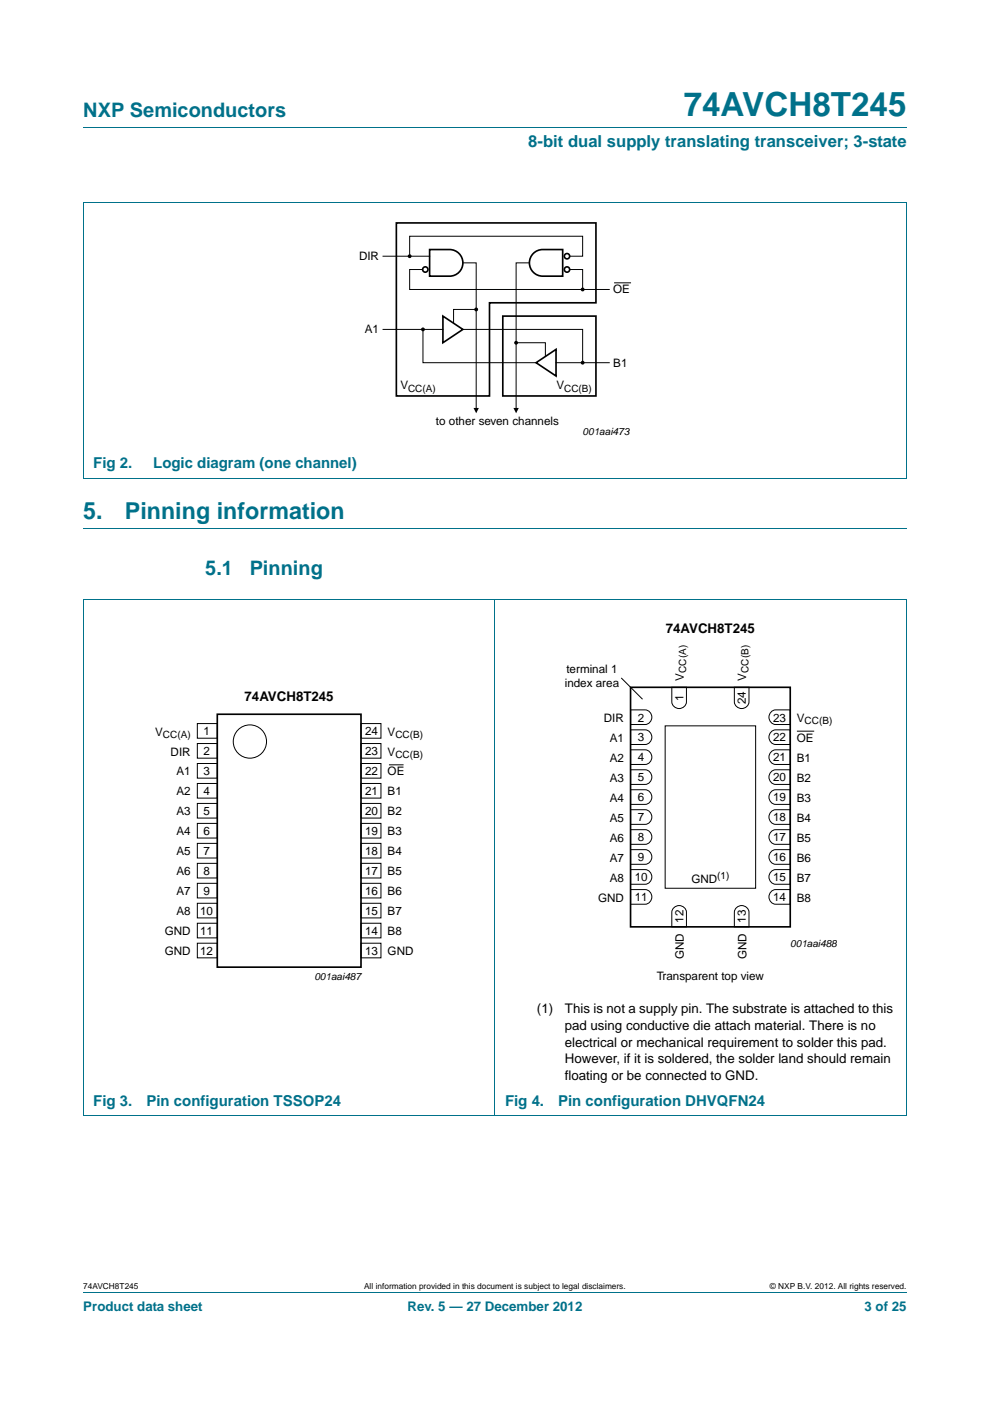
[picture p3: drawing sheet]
<svg xmlns="http://www.w3.org/2000/svg" width="210mm" height="297mm" viewBox="0 0 210 297" stroke-linecap="round" stroke-linejoin="round" font-family="sans-serif">
<path d="M17.7 27h174.6M17.6 42.9h174.7M17.7 42.9v58.5M192.3 42.9v58.5M17.6 101.4h174.7M17.7 112h174.6M105 127.1v109.5M17.6 236.6h174.7M17.7 236.5v-109.3h174.6v109.3M17.7 273.9h174.6" fill="none" stroke="#00718a" stroke-width=".21"/>
<path d="M100.4 86.5h1.2l-.6 1.1zM108.9 86.5h1.1l-.5 1.1z" fill="#000"/>
<g fill="none" stroke="#000" stroke-width=".21">
<path d="M81.2 54.3h9.9M86.9 54.3v-4.2h36.7v4.2h-2.8M89.6 57.1h-2.7v4.3h42.3M98.2 55.7h2.8v31.1M112.3 55.7h-2.8v31.1M120.8 57.1h2.8v4.3M130.4 60h3.3M81.2 69.8h12.7M89.7 69.8v7.1h24M98.2 69.8h25.4v7.1M101 65.6h-4.8v2.8M109.5 72.7h6.2v2.8"/>
<path d="M117.9 76.9h11.3M41.9 153.4h4.2v3.1h-4.2zM41.9 157.6h4.2v3.1h-4.2zM76.6 153.4h4.2v3.1h-4.2zM76.6 157.6h4.2v3.1h-4.2zM131.8 143.7l4.5 4.5M133.7 159h3.1a1.56 1.56 0 0 1 1.5 1.5 1.56 1.56 0 0 1-1.5 1.6h-3.1zM133.7 154.7h3.1a1.56 1.56 0 0 1 1.5 1.6 1.56 1.56 0 0 1-1.5 1.5h-3.1zM133.7 150.5h3.1a1.56 1.56 0 0 1 1.5 1.6 1.56 1.56 0 0 1-1.5 1.5h-3.1zM141.1 153.9h19.2v34.4h-19.2zM142.5 145.7h3.1v3.1a1.56 1.56 0 0 1-1.6 1.4 1.56 1.56 0 0 1-1.5-1.4zM155.8 145.7h3.1v3.1a1.56 1.56 0 0 1-1.6 1.4 1.56 1.56 0 0 1-1.5-1.4z"/>
<path d="M163.7 159.3l.8-.3h3.1v3.1h-3.1a1.57 1.57 0 0 1-1.3-1.1 1.57 1.57 0 0 1 .5-1.7zM163.7 155.1l.8-.4h3.1v3.1h-3.1a1.57 1.57 0 0 1-1.3-1.1 1.57 1.57 0 0 1 .5-1.6zM163.7 150.8l.8-.3h3.1v3.1h-3.1a1.57 1.57 0 0 1-1.3-1.1 1.57 1.57 0 0 1 .5-1.7zM169 155h3.7M41.9 161.9h4.2v3.1h-4.2zM41.9 166.1h4.2v3.1h-4.2zM41.9 170.3h4.2v3.1h-4.2zM41.9 174.6h4.2v3.1h-4.2zM41.9 178.8h4.2v3.1h-4.2zM76.6 178.8h4.2v3.1h-4.2zM76.6 170.3h4.2v3.1h-4.2zM76.6 174.6h4.2v3.1h-4.2z"/>
<path d="M76.6 161.9h4.2v3.1h-4.2zM76.6 166.1h4.2v3.1h-4.2zM82.5 162.2h3.1M133.7 175.9h3.1a1.56 1.56 0 0 1 1.5 1.6 1.56 1.56 0 0 1-1.5 1.5h-3.1zM133.7 171.7h3.1a1.56 1.56 0 0 1 1.5 1.5 1.56 1.56 0 0 1-1.5 1.6h-3.1zM133.7 167.4h3.1a1.56 1.56 0 0 1 1.5 1.6 1.56 1.56 0 0 1-1.5 1.5h-3.1zM133.7 163.2h3.1a1.56 1.56 0 0 1 1.5 1.6 1.56 1.56 0 0 1-1.5 1.5h-3.1zM163.7 176.2l.8-.3h3.1v3.1h-3.1a1.57 1.57 0 0 1-1.3-1.1 1.57 1.57 0 0 1 .5-1.7zM163.7 172l.8-.3h3.1v3.1h-3.1a1.57 1.57 0 0 1-1.3-1.1 1.57 1.57 0 0 1 .5-1.7zM163.7 167.8l.8-.4h3.1v3.1h-3.1a1.57 1.57 0 0 1-1.3-1.1 1.57 1.57 0 0 1 .5-1.6zM163.7 163.5l.8-.3h3.1v3.1h-3.1a1.57 1.57 0 0 1-1.3-1.1 1.57 1.57 0 0 1 .5-1.7zM41.9 183h4.2v3.1h-4.2z"/>
<path d="M41.9 187.3h4.2v3.1h-4.2zM41.9 191.5h4.2v3.1h-4.2zM41.9 195.7h4.2v3.2h-4.2zM41.9 200h4.2v3.1h-4.2zM76.6 195.7h4.2v3.1h-4.2zM76.6 200h4.2v3.1h-4.2zM76.6 187.3h4.2v3.1h-4.2zM76.6 191.5h4.2v3.1h-4.2zM76.6 183h4.2v3.1h-4.2zM133.7 188.6h3.1a1.56 1.56 0 0 1 1.5 1.6 1.56 1.56 0 0 1-1.5 1.5h-3.1zM133.7 184.4h3.1a1.56 1.56 0 0 1 1.5 1.5 1.56 1.56 0 0 1-1.5 1.6h-3.1zM133.7 180.1h3.1a1.56 1.56 0 0 1 1.5 1.6 1.56 1.56 0 0 1-1.5 1.5h-3.1z"/>
<path d="M142.8 192.6a1.57 1.57 0 0 1 1.7-.5 1.57 1.57 0 0 1 1.1 1.3v3.1h-3.1v-3.1zM156.1 192.6a1.57 1.57 0 0 1 1.6-.5 1.57 1.57 0 0 1 1.2 1.3v3.1h-3.1v-3.1zM163.7 188.9l.8-.3h3.1v3.1h-3.1a1.57 1.57 0 0 1-1.3-1.1 1.57 1.57 0 0 1 .5-1.7zM163.7 184.7l.8-.3h3.1v3.1h-3.1a1.57 1.57 0 0 1-1.3-1.1 1.57 1.57 0 0 1 .5-1.7zM163.7 180.5l.8-.4h3.1v3.1h-3.1a1.57 1.57 0 0 1-1.3-1.1 1.57 1.57 0 0 1 .5-1.6z"/>
<circle cx="53" cy="157.2" r="3.5"/>
</g>
<g fill="none" stroke="#000" stroke-width=".35">
<path d="M84.1 47.3h42.3v16.9h-22.6v19.8h-19.7zM91.1 52.9h4.3a2.82 2.82 0 0 1 2.8 2.8 2.82 2.82 0 0 1-2.8 2.9h-4.3zM113.3 53.5l1.2-.5 .6-.1h4.2v5.7h-4.2a2.82 2.82 0 0 1-2.7-1.9 2.82 2.82 0 0 1 .9-3.2zM93.9 67l4.3 2.8-4.3 2.9zM106.6 67h19.8v17h-19.8zM113.7 76.9l4.2-2.8v5.6zM46.1 151.4h30.5v53.7h-30.5zM133.7 145.7h33.9v50.8h-33.9z"/>
<circle cx="90.2" cy="57.1" r=".56"/>
<circle cx="120.3" cy="57.1" r=".56"/>
<circle cx="120.3" cy="54.3" r=".56"/>
</g>
<g fill="#000" stroke="#000" stroke-width=".25">
<circle cx="86.9" cy="54.3" r=".28"/>
<circle cx="89.7" cy="69.8" r=".28"/>
<circle cx="101" cy="65.6" r=".28"/>
<circle cx="109.5" cy="72.7" r=".28"/>
<circle cx="123.6" cy="61.4" r=".28"/>
<circle cx="123.6" cy="76.9" r=".28"/>
</g>
<text font-size="7" fill="#00718a" x="145" y="24.6">74AVCH8T245</text>
<g font-size="4.9" fill="#00718a">
<text x="17.7" y="110">5.</text>
<text x="26.5" y="110">Pinning information</text>
</g>
<g font-size="4.2" fill="#00718a">
<text x="17.7" y="24.9">NXP Semiconductors</text>
<text x="43.5" y="121.9">5.1</text>
<text x="53" y="121.9">Pinning</text>
</g>
<text font-size="3.5" fill="#00718a" x="112.1" y="31.1">8-bit dual supply translating transceiver; 3-state</text>
<g font-size="3.2" fill="#00718a">
<text x="19.8" y="99.3">Fig 2.</text>
<text x="32.5" y="99.3">Logic diagram (one channel)</text>
<text x="19.8" y="234.5">Fig 3.</text>
<text x="31.1" y="234.5">Pin configuration TSSOP24</text>
<text x="107.1" y="234.5">Fig 4.</text>
<text x="118.4" y="234.5">Pin configuration DHVQFN24</text>
</g>
<g font-size="2.8">
<text x="141.2" y="134.1">74AVCH8T245</text>
<text x="51.9" y="148.6">74AVCH8T245</text>
<text x="113.9" y="214.8">(1)</text>
<text x="119.8" y="214.8">This is not a supply pin. The substrate is attached to this</text>
<text x="119.8" y="218.4">pad using conductive die attach material. There is no</text>
<text x="119.8" y="221.9">electrical or mechanical requirement to solder this pad.</text>
<text x="119.8" y="225.4">However, if it is soldered, the solder land should remain</text>
<text x="119.8" y="228.9">floating or be connected to GND.</text>
</g>
<g font-size="2.8" fill="#00718a">
<text x="17.7" y="277.9">Product data sheet</text>
<text x="86.4" y="277.9">Rev. 5 — 27 December 2012</text>
<text x="183.4" y="277.9">3 of 25</text>
</g>
<g font-size="2.5">
<text x="76.1" y="55.2">DIR</text>
<text x="130.1" y="62.2">OE</text>
<text x="77.4" y="70.7">A1</text>
<text x="130.1" y="77.7">B1</text>
<text x="84.9" y="82.5">V</text>
<text x="118" y="82.5">V</text>
<text x="92.5" y="90.2">to other seven channels</text>
<text x="120.1" y="142.6">terminal 1</text>
<text x="119.8" y="145.6">index area</text>
<text x="145" y="148.7" transform="rotate(-90 145 148.7)">1</text>
<text x="145" y="144.3" transform="rotate(-90 145 144.3)">V</text>
<text x="158.2" y="149.3" transform="rotate(-90 158.2 149.3)">24</text>
<text x="158.3" y="144.3" transform="rotate(-90 158.3 144.3)">V</text>
<text x="32.9" y="155.9">V</text>
<text x="43.1" y="155.9">1</text>
<text x="77.5" y="155.9">24</text>
<text x="82.2" y="155.9">V</text>
<text x="128.1" y="153.1">DIR</text>
<text x="135.3" y="153">2</text>
<text x="164" y="153">23</text>
<text x="169" y="153.1">V</text>
<text x="36.2" y="160.2">DIR</text>
<text x="43.1" y="160.1">2</text>
<text x="77.5" y="160.1">23</text>
<text x="82.2" y="160.2">V</text>
<text x="129.3" y="161.5">A2</text>
<text x="129.3" y="157.3">A1</text>
<text x="135.3" y="161.4">4</text>
<text x="135.3" y="157.2">3</text>
<text x="164" y="161.4">21</text>
<text x="164" y="157.2">22</text>
<text x="169" y="161.5">B1</text>
<text x="169" y="157.3">OE</text>
<text x="37.4" y="164.4">A1</text>
<text x="43.1" y="164.3">3</text>
<text x="77.5" y="164.3">22</text>
<text x="82.2" y="164.4">OE</text>
<text x="129.3" y="165.8">A3</text>
<text x="135.3" y="165.7">5</text>
<text x="164" y="165.7">20</text>
<text x="169" y="165.8">B2</text>
<text x="37.4" y="168.6">A2</text>
<text x="37.4" y="172.9">A3</text>
<text x="43.1" y="168.6">4</text>
<text x="43.1" y="172.8">5</text>
<text x="77.5" y="172.8">20</text>
<text x="77.5" y="168.6">21</text>
<text x="82.2" y="168.6">B1</text>
<text x="82.2" y="172.9">B2</text>
<text x="129.3" y="170">A4</text>
<text x="135.3" y="169.9">6</text>
<text x="164" y="169.9">19</text>
<text x="169" y="170">B3</text>
<text x="37.4" y="177.1">A4</text>
<text x="43.1" y="177">6</text>
<text x="77.5" y="177">19</text>
<text x="82.2" y="177.1">B3</text>
<text x="129.3" y="178.5">A6</text>
<text x="129.3" y="174.2">A5</text>
<text x="135.3" y="178.4">8</text>
<text x="135.3" y="174.1">7</text>
<text x="164" y="178.4">17</text>
<text x="164" y="174.1">18</text>
<text x="169" y="178.5">B5</text>
<text x="169" y="174.2">B4</text>
<text x="37.4" y="181.3">A5</text>
<text x="37.4" y="185.6">A6</text>
<text x="43.1" y="181.3">7</text>
<text x="43.1" y="185.5">8</text>
<text x="77.5" y="181.3">18</text>
<text x="77.5" y="185.5">17</text>
<text x="82.2" y="181.3">B4</text>
<text x="82.2" y="185.6">B5</text>
<text x="129.3" y="182.7">A7</text>
<text x="135.3" y="182.6">9</text>
<text x="164" y="182.6">16</text>
<text x="169" y="182.7">B6</text>
<text x="37.4" y="189.8">A7</text>
<text x="43.1" y="189.7">9</text>
<text x="77.5" y="189.7">16</text>
<text x="82.2" y="189.8">B6</text>
<text x="126.8" y="191.1">GND</text>
<text x="129.3" y="186.9">A8</text>
<text x="134.6" y="191.1">11</text>
<text x="134.6" y="186.8">10</text>
<text x="146.6" y="187.2">GND</text>
<text x="164" y="191.1">14</text>
<text x="164" y="186.8">15</text>
<text x="169" y="191.1">B8</text>
<text x="169" y="186.9">B7</text>
<text x="37.4" y="194">A8</text>
<text x="42.5" y="194">10</text>
<text x="77.5" y="194">15</text>
<text x="82.2" y="194">B7</text>
<text x="145" y="195.6" transform="rotate(-90 145 195.6)">12</text>
<text x="158.2" y="195.6" transform="rotate(-90 158.2 195.6)">13</text>
<text x="35" y="198.3">GND</text>
<text x="35" y="202.5">GND</text>
<text x="42.5" y="198.2">11</text>
<text x="42.5" y="202.4">12</text>
<text x="77.5" y="198.2">14</text>
<text x="77.5" y="202.4">13</text>
<text x="82.2" y="198.3">B8</text>
<text x="82.2" y="202.5">GND</text>
<text x="145" y="203.4" transform="rotate(-90 145 203.4)">GND</text>
<text x="158.3" y="203.4" transform="rotate(-90 158.3 203.4)">GND</text>
<text x="139.3" y="207.8">Transparent top view</text>
</g>
<g font-size="2.1">
<text x="86.6" y="83">CC(A)</text>
<text x="119.7" y="83">CC(B)</text>
<text x="123.6" y="92.1">001aai473</text>
<text x="145.5" y="142.7" transform="rotate(-90 145.5 142.7)">CC(A)</text>
<text x="158.8" y="142.7" transform="rotate(-90 158.8 142.7)">CC(B)</text>
<text x="170.7" y="153.5">CC(B)</text>
<text x="34.6" y="156.4">CC(A)</text>
<text x="83.9" y="156.4">CC(B)</text>
<text x="83.9" y="160.7">CC(B)</text>
<text x="152.1" y="186.5">(1)</text>
<text x="167.6" y="200.7">001aai488</text>
<text x="66.7" y="207.9">001aai487</text>
</g>
<g font-size="1.8">
<text x="17.7" y="273.3">74AVCH8T245</text>
<text x="77.2" y="273.3">All information provided in this document is subject to legal disclaimers.</text>
<text x="163.3" y="273.3">© NXP B.V. 2012. All rights reserved.</text>
</g>
</svg>
